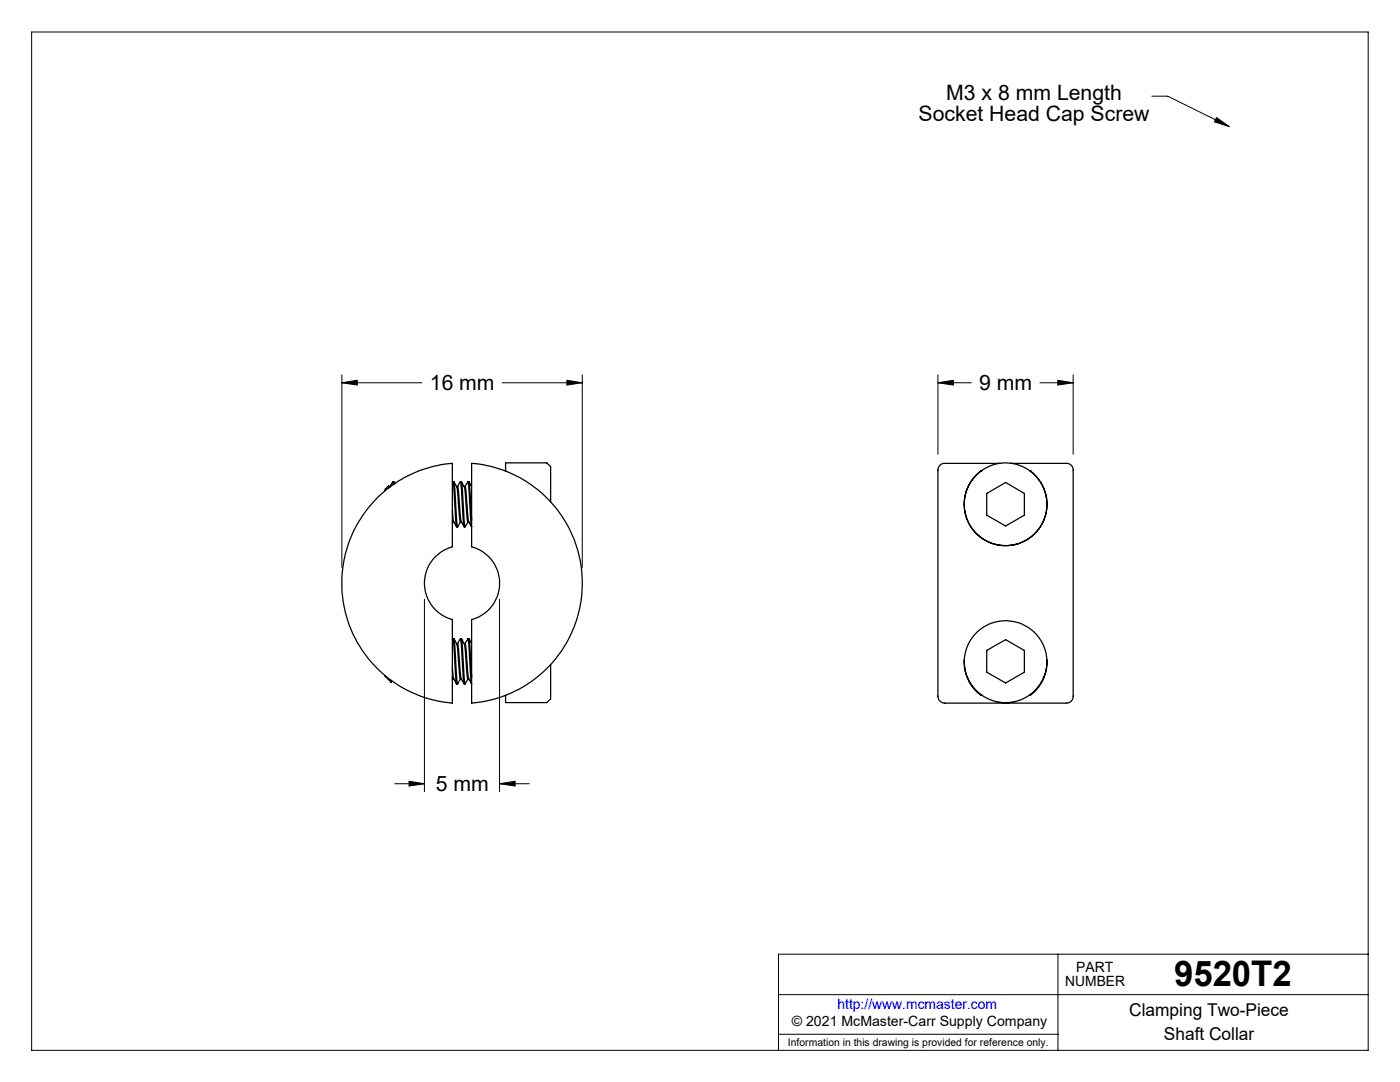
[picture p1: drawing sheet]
<svg xmlns="http://www.w3.org/2000/svg" width="279mm" height="216mm" viewBox="0 0 279 216" stroke-linecap="round" stroke-linejoin="round" font-family="sans-serif">
<g fill="none" stroke="#000" stroke-width=".2">
<path d="M6.3 6.4h266.7v203.2h-266.7zM229.9 19.2h3.1l12.3 6.1M242.8 23.5l2.5 1.8-2.9-1zM68.2 76.4l3.1-.5v.9zM68.2 76.4h16M68.2 74.8v38.4M100.2 76.4h16M113.1 75.9l3.1 .5-3.1 .4zM116.2 74.8v38.4M187.2 76.4l3.1-.5v.9zM187.2 74.8v15.8M187.2 76.4h6.7"/>
<path d="M207.5 76.4h6.7M211.1 75.9l3.1 .5-3.1 .4zM214.2 74.8v15.8M84.7 119.6v38.4M99.7 119.6v38.4M78.8 156.4h5.9M81.6 155.9l3.1 .5-3.1 .4zM99.7 156.4l3.1-.5v.9zM99.7 156.4h5.9M155.4 198.5h117.6M211.1 190.4v19.2M273 190.4h-117.6v19.2"/>
<path d="M155.4 206.4h55.7"/>
</g>
<g fill="#000">
<path d="M242.8 23.5l2.5 1.8-2.9-1z"/>
<path d="M187.2 76.4l3.1-.5v.9zM211.1 75.9l3.1 .5-3.1 .4zM68.2 76.4l3.1-.5v.9zM113.1 75.9l3.1 .5-3.1 .4zM81.6 155.9l3.1 .5-3.1 .4zM99.7 156.4l3.1-.5v.9z"/>
</g>
<g fill="none" stroke="#000" stroke-width=".25">
<path d="M75.4 99.2a24.2 24.2 0 0 1 14.9-6.7v15.7a.8 .8 0 0 1-.8 1.2l-1.6 .8-1.3 1.2-.6 .8-.7 1.1-.4 1.3-.2 2.1 .5 2.3 .3 .8 1 1.4 1.6 1.4 1.1 .7 1.1 .3v16.7a24 24 0 0 1-20.7-15.7 24 24 0 0 1 5.8-25.4zM77.6 96.9l.1 .4M77.6 97.3l-.1-.4-.6 .7v.3M77.6 97.1h.2M77.8 97.1l.1 .1M78.4 96.1l-.6 1M78.4 96.1l.1 .6M78.4 96.1h.2M78.6 96.1l.1 .5M78.6 96.1l.2 .4M90.3 96.3l.1-.2 .2 1.1 .4 7.5 .1 .4h.2M90.4 96.1h.2l.1 .6 .6 8.4 .6-1"/>
<path d="M90.6 96.1l.7 1.4 .4 5.3 .2 1.3M91.2 97.1h.1l.1 .3 .6 6.7M91.3 97.1l.6-1 .6 8.5 .1 .5h.2M91.9 96.1h.2M92.1 96.1l.6 1 .1 .5 .4 5.8 .2 .7M92.1 96.1l.7 9 .6-1M92.6 97.1h.2M92.8 97.1l.2 1 .3 4.4 .3 1.6M93.4 96.1l-.6 1M93.4 96.1l.2 .1 .1 .8 .4 6.8M93.4 96.1l.7 9M93.6 96.1l.5 1"/>
<path d="M94.1 92.5a24 24 0 0 1 22.1 23.9 24 24 0 0 1-22.1 23.9v-15.9a.73 .73 0 0 1 .1-.7 .73 .73 0 0 1 .7-.3l.8-.4 1.2-.8 1.6-1.7 .9-1.9 .3-1.6v-1.3l-.5-2.1-.6-1.1-.7-1.1-1.7-1.4-1.4-.7a.69 .69 0 0 1-.7-1zM100.9 94v-1.6h8.2l.8 .7v7M195.8 94h.1M195.8 94a8.3 8.3 0 0 0-1.2 12.2 8.3 8.3 0 0 0 12.2 0 8.3 8.3 0 0 0-1.2-12.2M196.9 98.5l3.8-2.2 3.7 2.2v4.3l-3.7 2.2-3.8-2.2zM199.6 92.5h-11.1a1.5 1.5 0 0 0-1.3 2v43.9a1.49 1.49 0 0 0 1.3 1.9h24.3a1.52 1.52 0 0 0 1.4-2v-44.1a1.41 1.41 0 0 0-1.4-1.7h-11M205.6 94h.1M90.3 103.9l.1 .2M90.3 102l.3 2.1M90.4 104.1l-.1 .2M90.4 104.1h.2M90.6 104.1l.5 1"/>
<path d="M91.9 104.1h.2M92 104.1l.6 1M93.4 104.1h.2M93.6 104.1l.5 1M76.9 134.8l1.1 1.3M78 135.7v.4M78.2 135.9l-.2 .2M90.3 135.2l.1 .3M90.3 127.6l.1-.1 .1 .6 .6 8.4M90.3 133.3l.3 2.2M90.4 127.5h.2l.1 .5 .4 7.1 .2 1.4M90.4 135.5l-.1 .1"/>
<path d="M90.4 135.5h.2M90.6 135.5l.5 1M90.6 127.5l.6 .9M91.1 136.5h.2M91.2 128.4l.5 6.4 .2 .7M91.2 128.4l.2 .1v.3l.6 6.7M91.3 128.4l.6-.9 .6 8.4 .1 .6h.2M91.9 135.5l-.6 1M91.9 127.5h.2M91.9 135.5h.2M92 135.5l.6 1M92.1 127.5l.6 .9"/>
<path d="M92.1 127.5l.7 9 .6-1M92.6 128.4h.2M92.7 128.4l.7 7.1M92.8 128.4l.2 1.1 .3 4.3 .3 1.7M93.4 127.5l-.6 .9M93.4 127.5l.7 9-.5-1M93.4 127.5h.2l.1 .8 .4 6.9M93.4 135.5h.2M93.6 127.5l.5 .9M109.9 132.6v6.9l-.8 .7h-8.2v-1.5M196 138.7h-.2a8.3 8.3 0 0 1-1.2-12.1 8.3 8.3 0 0 1 12.2 0 8.3 8.3 0 0 1-1.2 12.1h-.2M196.9 129.8l3.8-2.2 3.7 2.2v4.3l-3.7 2.2-3.8-2.2z"/>
<path d="M208.9 131.6a8.2 8.2 0 0 1-8.2 8.6 8.2 8.2 0 0 1-8.3-8.5"/>
<circle cx="200.7" cy="100.6" r="8.3"/>
</g>
<text font-size="7.1" x="234.3" y="196.8">9520T2</text>
<g font-size="4.2">
<text x="188.8" y="19.9">M3 x 8 mm Length</text>
<text x="183.3" y="24.1">Socket Head Cap Screw</text>
<text x="85.8" y="77.8">16 mm</text>
<text x="195.4" y="77.8">9 mm</text>
<text x="87" y="157.8">5 mm</text>
</g>
<g font-size="3.5">
<text x="225.4" y="202.8">Clamping Two-Piece</text>
<text x="232.3" y="207.5">Shaft Collar</text>
</g>
<g font-size="2.8">
<text x="212.6" y="196.8">NUMBER</text>
<text x="214.8" y="194">PART</text>
<text x="158" y="204.8">© 2021 McMaster-Carr Supply Company</text>
</g>
<text font-size="2.8" fill="#00f" x="167.1" y="201.4">http://www.mcmaster.com</text>
<text font-size="2.1" x="157.3" y="208.6">Information in this drawing is provided for reference only.</text>
</svg>
